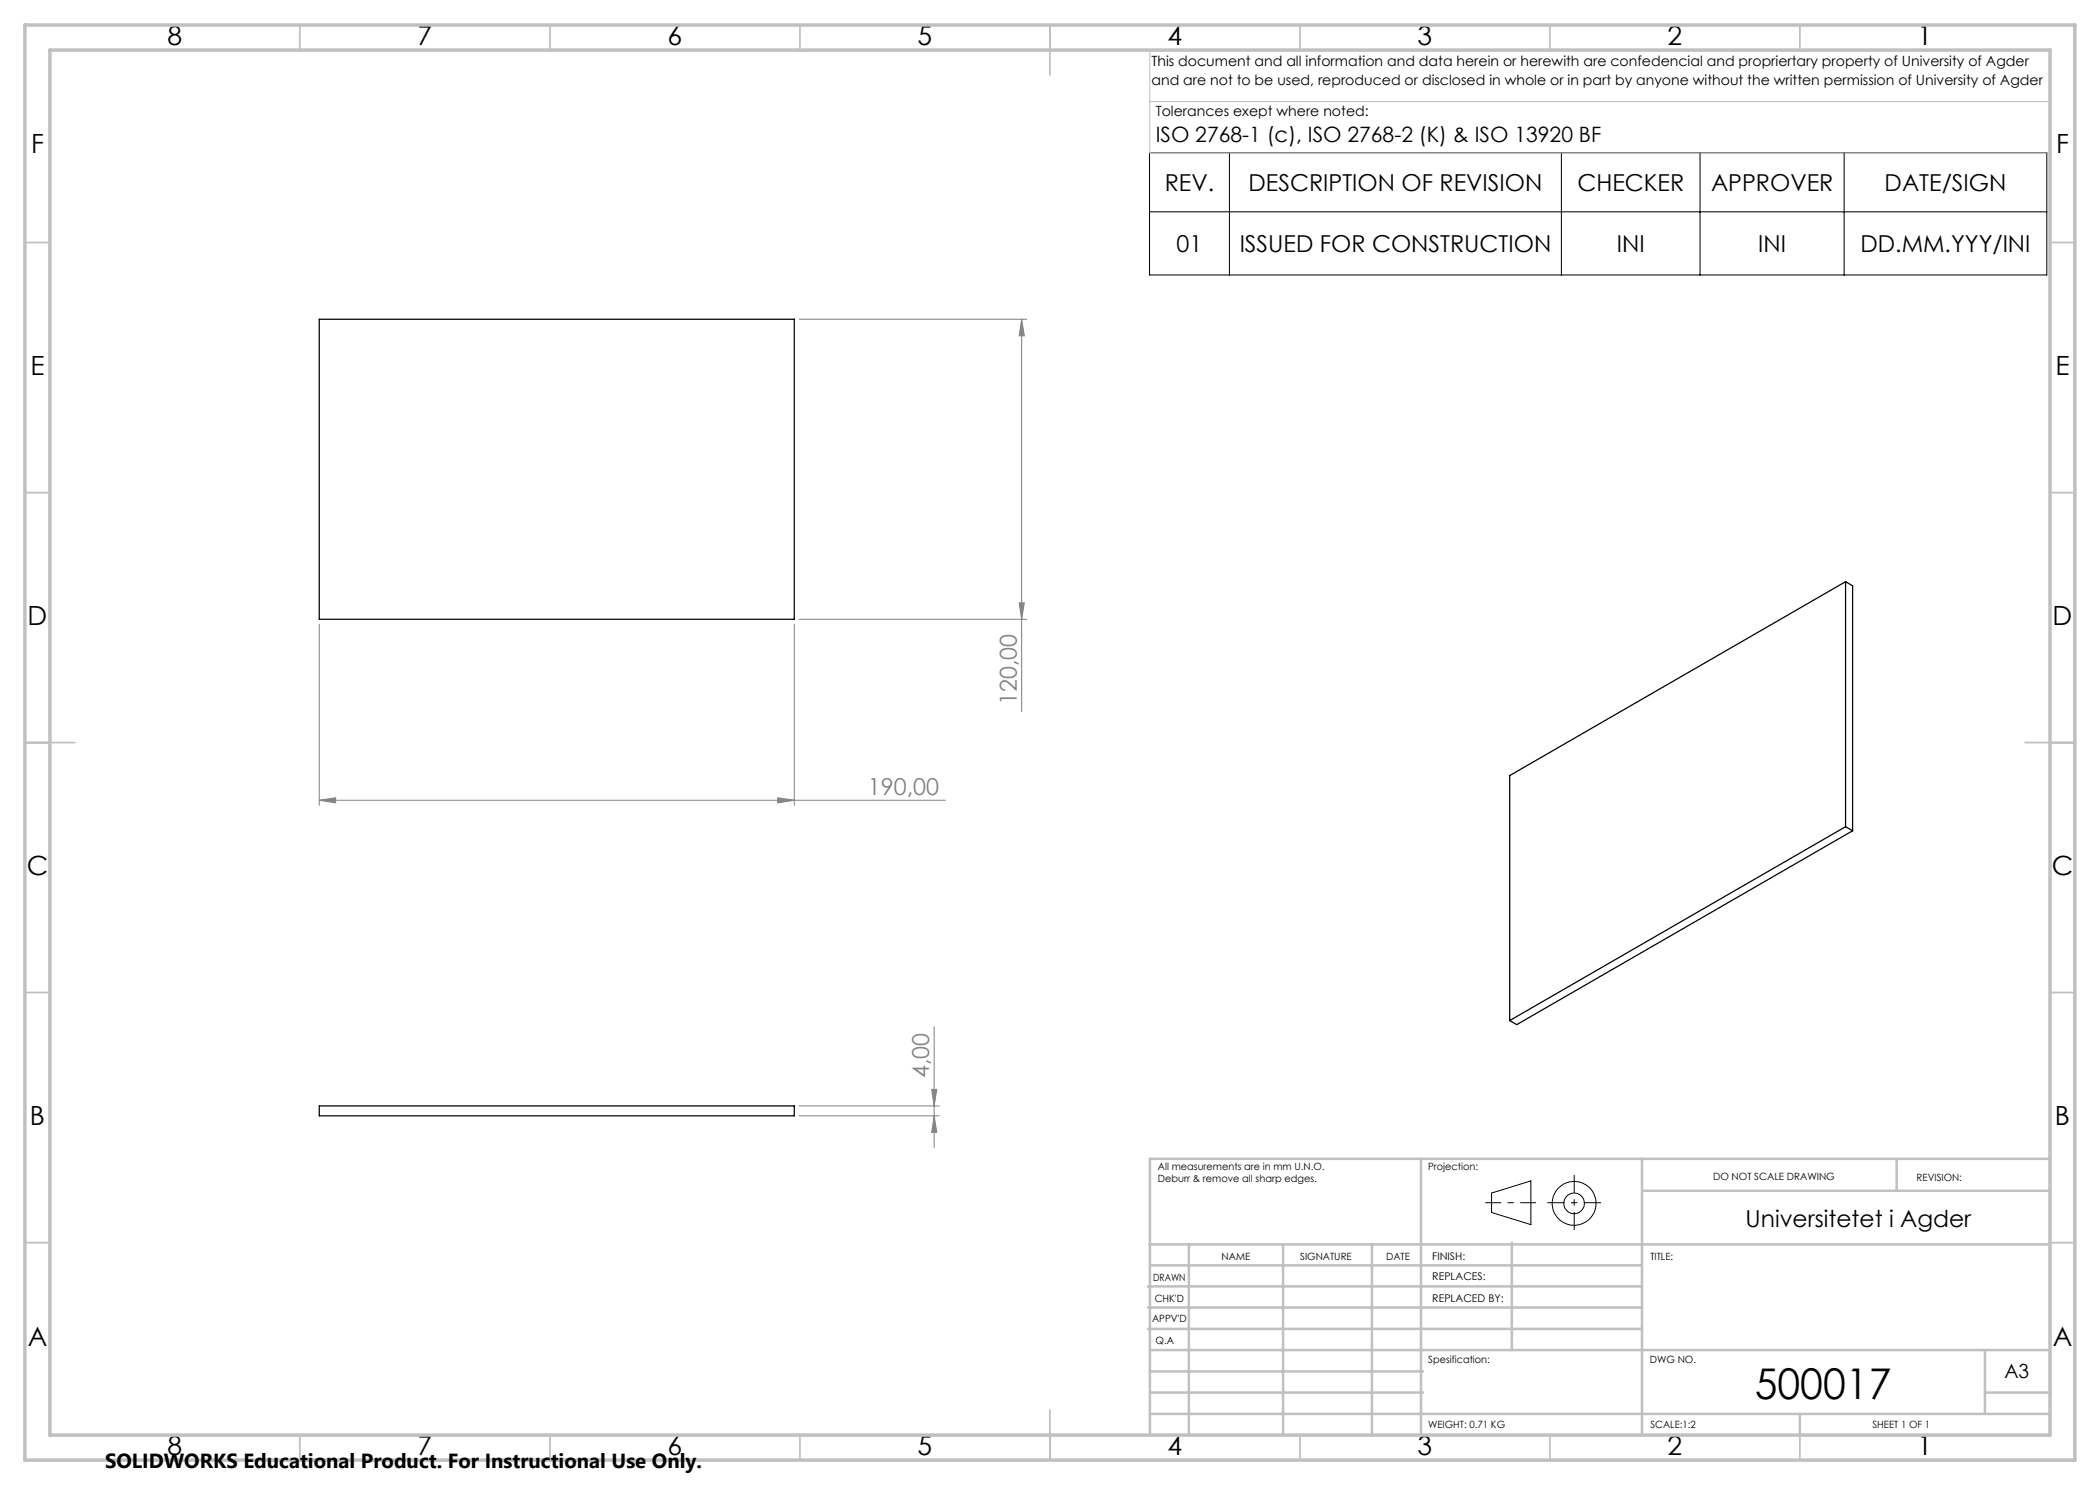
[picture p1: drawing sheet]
<svg xmlns="http://www.w3.org/2000/svg" width="420mm" height="297mm" viewBox="0 0 420 297" stroke-linecap="round" stroke-linejoin="round" font-family="sans-serif">
<path d="M63.9 63.8h95v60.1h-95zM369.1 116.3v49M369.1 116.3l1.4 .9v49M369.1 116.3l-67.2 38.8v49M369.1 165.3l1.4 .9M369.1 165.3l-67.2 38.8M370.5 166.2l-67.1 38.7-1.5-.8M63.9 221.2h95v2h-95z" fill="none" stroke="#000" stroke-width=".25"/>
<g fill="none" stroke="#808080" stroke-width=".2">
<path d="M159.8 63.8h45.6M204.3 63.8v78.5M204.3 63.8l.6 3.4h-1.1zM63.9 124.8v36.3M158.9 124.8v36.3M159.8 123.9h45.6M203.8 120.6h1.1l-.6 3.3zM155.5 159.6l3.4 .5-3.4 .5zM63.9 160.1l3.2-.5v1zM63.9 160.1h125.2M186.3 217.9h1.1l-.6 3.3zM186.8 205.3v24.2"/>
<path d="M159.8 221.2h28.1M159.8 223.2h28.1M186.8 223.2l.6 3.3h-1.1z"/>
</g>
<g fill="none" stroke="#000" stroke-width=".2">
<path d="M229.9 30.5h179.5v24.5h-179.5zM245.9 30.5v24.5M312.3 30.5v24.5M340 30.5v24.5M368.8 30.5v24.5M229.9 42.4h179.5M298.3 238.6l7.9-2.4v8.7l-7.9-2.4z"/>
<circle cx="314.8" cy="240.7" r="2.07"/>
<circle cx="314.8" cy="240.7" r="4.4"/>
</g>
<path d="M297.1 240.5h10.1" fill="none" stroke="#000" stroke-width=".2" stroke-dasharray="15.2 1.3 1.3 1.3" stroke-dashoffset="12.1" stroke-linecap="butt"/>
<path d="M314.8 235v11" fill="none" stroke="#000" stroke-width=".2" stroke-dasharray="15.2 1.3 1.3 1.3" stroke-dashoffset="11.6" stroke-linecap="butt"/>
<path d="M309.5 240.5h10.7" fill="none" stroke="#000" stroke-width=".2" stroke-dasharray="15.2 1.3 1.3 1.3" stroke-dashoffset="11.8" stroke-linecap="butt"/>
<path d="M230 10v20.6h180M230.5 10h179.5v33M230 20.3h180" fill="none" stroke="#c0c0c0" stroke-width=".2"/>
<g fill="none" stroke="#c0c0c0" stroke-width=".35">
<path d="M60 5v5M110 5v5M160 5v5M210 5v10M260 5v5M310 5v5M360 5v5M5 48.5h5M410 48.5h5M5 98.5h5M410 98.5h5M5 148.5h10"/>
<path d="M405 148.5h10M5 198.5h5M410 198.5h5M5 248.5h5M410 248.5h5M60 287v5M110 287v5M160 287v5M210 282v10M260 287v5M310 287v5M360 287v5"/>
</g>
<g fill="none" stroke="#c0c0c0" stroke-width=".5">
<path d="M284.2 231.8v55.2M328.4 231.8v55.2M328.8 238.2h81.2M379.3 231.8v6.4M410 231.8h-180v55.2M229.6 257.3h98.8M230 248.9h179.6M230 253.1h98.4M237.8 248.8v38.2M256.6 248.9v38.2M274.4 248.8v38.2M302.4 248.5v21.5"/>
<path d="M229.6 265.8h98.8M229.6 261.5h98.8M230 278.5h54.6M230 274.3h54.6M230 270h180M397 278.5h13M397 270v12.8M230 282.8h180M360 282.8v4.2"/>
</g>
<path d="M5 5h410v287h-410zM10 10h400v277h-400z" fill="none" stroke="#c0c0c0" stroke-width=".7"/>
<g fill="#808080">
<path d="M63.9 160.1l3.2-.5v1zM155.5 159.6l3.4 .5-3.4 .5z"/>
<path d="M203.8 120.6h1.1l-.6 3.3zM204.3 63.8l.6 3.4h-1.1z"/>
<path d="M186.3 217.9h1.1l-.6 3.3zM186.8 223.2l.6 3.3h-1.1z"/>
</g>
<text font-size="8.5" x="350.9" y="279.7">500017</text>
<g font-size="5.3">
<text x="33.5" y="8.9">8</text>
<text x="83.5" y="8.9">7</text>
<text x="133.5" y="8.9">6</text>
<text x="183.5" y="8.9">5</text>
<text x="233.5" y="8.9">4</text>
<text x="283.5" y="8.9">3</text>
<text x="333.5" y="8.9">2</text>
<text x="383.5" y="8.9">1</text>
<text x="6.2" y="30.7">F</text>
<text x="411.2" y="30.7">F</text>
<text x="6.1" y="74.9">E</text>
<text x="411.1" y="74.9">E</text>
<text x="5.5" y="124.9">D</text>
<text x="410.5" y="124.9">D</text>
<text x="5.3" y="174.9">C</text>
<text x="410.3" y="174.9">C</text>
<text x="6" y="224.9">B</text>
<text x="411" y="224.9">B</text>
<text x="5.5" y="269.2">A</text>
<text x="410.5" y="269.2">A</text>
<text x="33.5" y="290.9">8</text>
<text x="83.5" y="290.9">7</text>
<text x="133.5" y="290.9">6</text>
<text x="183.5" y="290.9">5</text>
<text x="233.5" y="290.9">4</text>
<text x="283.5" y="290.9">3</text>
<text x="333.5" y="290.9">2</text>
<text x="383.5" y="290.9">1</text>
</g>
<g font-size="4.7">
<text x="233" y="38.1">REV.</text>
<text x="249.7" y="38.1">DESCRIPTION OF REVISION</text>
<text x="315.5" y="38.1">CHECKER</text>
<text x="342.2" y="38.1">APPROVER</text>
<text x="376.9" y="38.1">DATE/SIGN</text>
<text x="235.3" y="50.3">01</text>
<text x="247.9" y="50.3">ISSUED FOR CONSTRUCTION</text>
<text x="323.4" y="50.3">INI</text>
<text x="351.7" y="50.3">INI</text>
<text x="372.1" y="50.3">DD.MM.YYY/INI</text>
<text x="349.1" y="245.3">Universitetet i Agder</text>
</g>
<g font-size="4.7" fill="#808080">
<text x="203.4" y="141" transform="rotate(-90 203.4 141)">120,00</text>
<text x="173.6" y="159">190,00</text>
<text x="185.9" y="215.7" transform="rotate(-90 185.9 215.7)">4,00</text>
</g>
<text font-size="4.2" x="231.1" y="28.5">ISO 2768-1 (c), ISO 2768-2 (K) &amp; ISO 13920 BF</text>
<text font-size="4.1" x="21" y="293.7">SOLIDWORKS Educational Product. For Instructional Use Only.</text>
<text font-size="3.9" x="400.9" y="275.5">A3</text>
<g font-size="2.8">
<text x="230.3" y="13.1">This document and all information and data herein or herewith are confedencial and propriertary property of University of Agder</text>
<text x="230.3" y="16.9">and are not to be used, reproduced or disclosed in whole or in part by anyone without the written permission of University of Agder</text>
<text x="231.1" y="23.1">Tolerances exept where noted:</text>
</g>
<g font-size="2.1">
<text x="286.4" y="251.9">FINISH:</text>
<text x="286.5" y="256">REPLACES:</text>
<text x="286.5" y="260.4">REPLACED BY:</text>
</g>
<g font-size="2">
<text x="231.6" y="234">All measurements are in mm U.N.O.</text>
<text x="285.6" y="234">Projection:</text>
<text x="231.6" y="236.5">Deburr &amp; remove all sharp edges.</text>
<text x="342.6" y="236">DO NOT SCALE DRAWING</text>
<text x="383.3" y="236.2">REVISION:</text>
<text x="244.3" y="252">NAME</text>
<text x="260" y="251.9">SIGNATURE</text>
<text x="277.2" y="251.9">DATE</text>
<text x="330.1" y="251.9">TITLE:</text>
<text x="230.6" y="256.1">DRAWN</text>
<text x="230.9" y="260.3">CHK'D</text>
<text x="230.4" y="264.4">APPV'D</text>
<text x="231.1" y="268.8">Q.A</text>
<text x="285.6" y="272.5">Spesification:</text>
<text x="330" y="272.5">DWG NO.</text>
<text x="285.6" y="285.5">WEIGHT: 0.71 KG</text>
<text x="330.1" y="285.6">SCALE:1:2</text>
<text x="374.5" y="285.6">SHEET 1 OF 1</text>
</g>
</svg>
